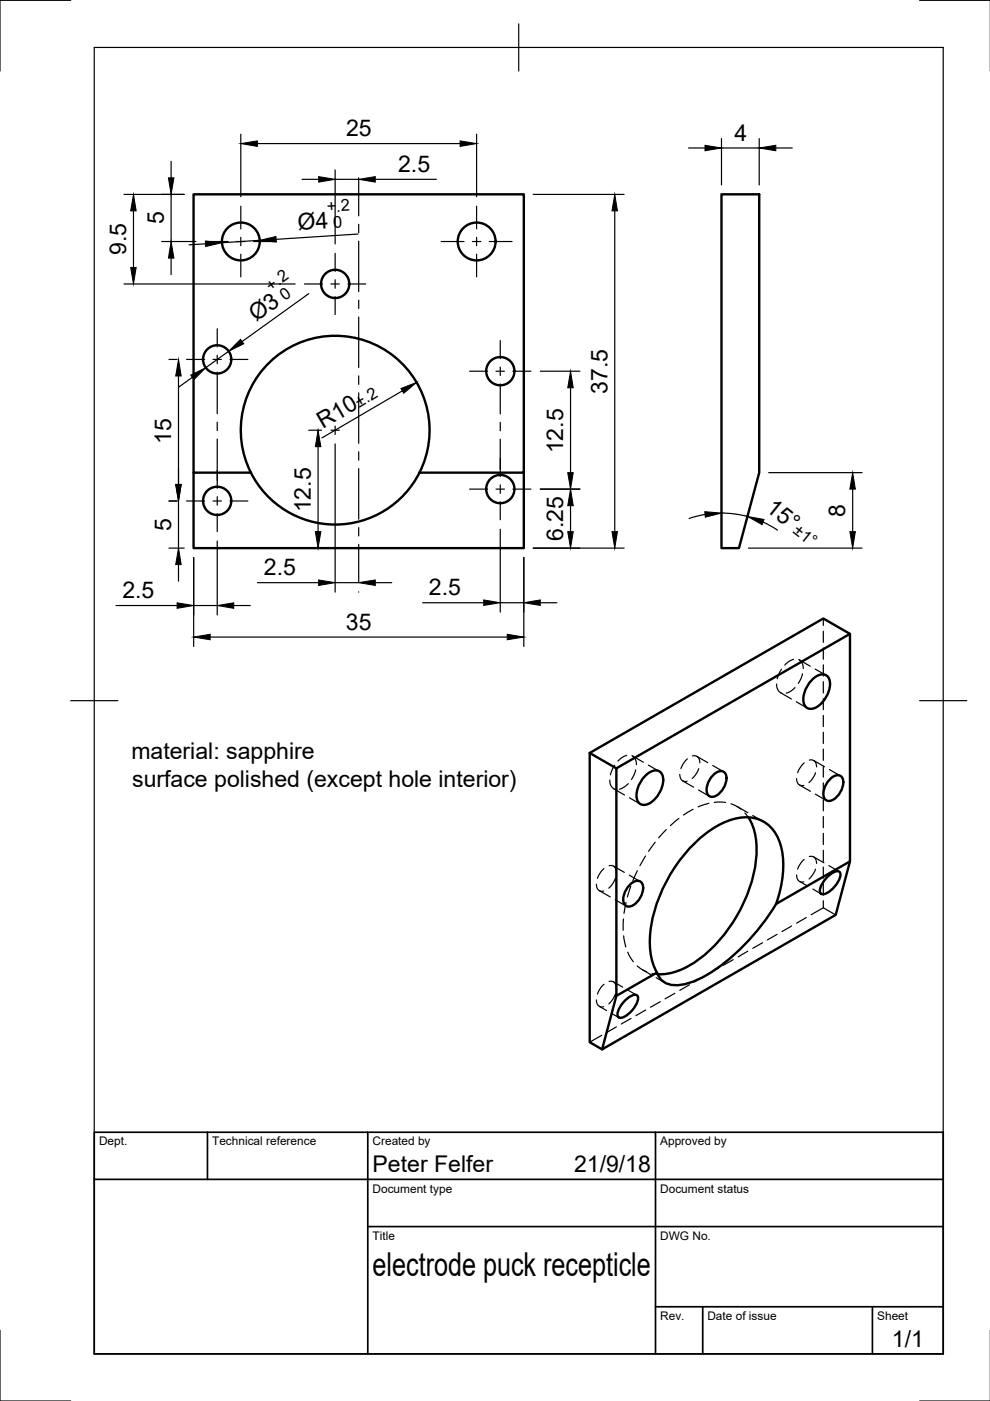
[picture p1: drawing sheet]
<svg xmlns="http://www.w3.org/2000/svg" width="210mm" height="297mm" viewBox="0 0 210 297" stroke-linecap="round" stroke-linejoin="round" font-family="sans-serif">
<!-- layer: Visible -->
<g fill="none" stroke="#000" stroke-width=".51">
<path d="M153 41.2h8v59l-4.3 16h-3.7zM41 100.2v16h70.1v-16M53.2 100.2h-12.2v-59h70.1v59h-22.2M53.2 100.2a20 20 0 0 0 17.9 11 20 20 0 0 0 17.8-11M88.9 100.2a20 20 0 0 0-17.8-29 20 20 0 0 0-17.9 29M180.2 134.4l-5.6-3.3-49.6 28.5 5.7 3.3M125 159.6v61.4l2.7 1.5M172.1 144.3a2.54 2.54 0 0 1 3.3-1 3.5 3.5 0 0 1 .1 3.8 5.1 5.1 0 0 1-3.6 3.2 1.67 1.67 0 0 1-1.6-2 6.3 6.3 0 0 1 1.8-4zM136.7 164.6a2.54 2.54 0 0 1 3.3-.9 3.5 3.5 0 0 1 .1 3.8 5.1 5.1 0 0 1-3.6 3.2 1.67 1.67 0 0 1-1.6-2.1 6.3 6.3 0 0 1 1.8-4zM151 164.6a2.29 2.29 0 0 1 2.4-1 2.54 2.54 0 0 1 .2 3.2 3.4 3.4 0 0 1-2.7 2.1 1.47 1.47 0 0 1-1-2.1 5 5 0 0 1 1.1-2.2zM158.7 173.3a14.6 14.6 0 0 1 1.5 10 31.8 31.8 0 0 1-13.7 21.3 12.6 12.6 0 0 1-7.1 2M175.8 165.4a2.29 2.29 0 0 1 2.4-.9 2.54 2.54 0 0 1 .1 3.2 3.4 3.4 0 0 1-2.7 2.1 1.47 1.47 0 0 1-1-2.1 5 5 0 0 1 1.2-2.3z"/>
<path d="M133.3 187.8a2.29 2.29 0 0 1 2.4-.9 2.54 2.54 0 0 1 .2 3.2 3.4 3.4 0 0 1-2.7 2.1 1.47 1.47 0 0 1-1-2.1 5 5 0 0 1 1.1-2.3zM164.5 191.7l15.7-9.1v-48.2l-49.5 28.5v48.2l8.6-4.9M164.6 191.6a43.7 43.7 0 0 1-16.1 15.8 9.4 9.4 0 0 1-7.1 1.1 3.7 3.7 0 0 1-2.1-2.3M164.6 191.6a20.5 20.5 0 0 0 .6-13.3 7.4 7.4 0 0 0-8.9-4.8 22.1 22.1 0 0 0-12.2 8.9 29.3 29.3 0 0 0-6.3 18.9 11.8 11.8 0 0 0 1.5 4.9M175.6 185.7a2.43 2.43 0 0 1 2.4-.9 1.64 1.64 0 0 1-.2 1.9 5.2 5.2 0 0 1-3.4 2.9l-.4-.1a1.64 1.64 0 0 1 .2-1.9zM180.2 182.6l-3 11.4-49.5 28.5 3-11.4M132.7 212a2.43 2.43 0 0 1 2.4-1 1.64 1.64 0 0 1-.2 1.9 5.2 5.2 0 0 1-3.4 2.9l-.4-.1a1.64 1.64 0 0 1 .2-1.9z"/>
<circle cx="51.1" cy="51.2" r="4"/>
<circle cx="101.1" cy="51.2" r="4"/>
<circle cx="46" cy="76.2" r="3"/>
<circle cx="71.1" cy="60.2" r="3"/>
<circle cx="106.1" cy="78.7" r="3"/>
<circle cx="46" cy="106.2" r="3"/>
<circle cx="106.1" cy="103.7" r="3"/>
</g>
<!-- layer: Hidden -->
<g fill="none" stroke="#000" stroke-width=".25">
<path d="M168.3 139.8l-.8 .3-1.1 .9M169.4 139.9l.7 .7 .2 1.1M169.5 139.9l2.3 1.4M174.6 131.1v1.5M174.6 133.8v2.4M174.6 137.4v2.4M164.7 145l.2 1.2 .7 .7M165.5 146.9l2.3 1.3M165.7 141.9l-.9 2M168.6 145.8l-.7 .6-1.2 .6M168.8 148.8l2.3 1.3M170.2 142.9l-.3 .9-.7 1.1"/>
<path d="M172.8 141.8l2.3 1.4M174.6 141v2.3M174.6 144.5v2.4M174.6 148.1v2.4M174.6 151.7v2.4M174.6 155.2v2.4M174.6 158.8v2.4M129.3 165.4l.2 1.2 .7 .7M130.1 167.2l2.3 1.4M130.3 162.2l-.9 2.1M132.9 160.2l-.8 .3-1.1 .9M133.2 166.1l-.7 .7-1.2 .6"/>
<path d="M133.5 169.1l2.3 1.4M134 160.2l.7 .7 .2 1.2M134.1 160.3l2.3 1.3M134.8 163.2l-.3 1-.6 1.1M137.5 162.2l2.3 1.3M138.9 178.6l-1.4 1.9M141.3 175.9l-1.6 1.7M143.9 173.5l-1.8 1.6M144.1 164.2a1.25 1.25 0 0 0 1.6 1.5M144.8 165.6l2.3 1.3M145.7 160.9l-.6 .7-.7 1.4M146.8 160.3a1.23 1.23 0 0 1 1.6 1.4"/>
<path d="M146.9 171.6l-2 1.2M147.7 160.4l2.4 1.3M148.1 167.5l2.3 1.3M148.1 163l-.4 .9-.9 1.1M150.3 170.3l-2.3 .8M151.1 162.3l2.3 1.3M151.4 170.1h2.4M155 170.4l.9 .4 1.2 .7M156.2 171l2.4 1.3M157.9 172.4l.8 .9M159.6 172.9l2.3 1.3M168.9 165.1a1.23 1.23 0 0 0 1.5 1.4"/>
<path d="M169.5 166.4l2.3 1.4M170.5 161.8l-.9 1.1-.5 .9M171.6 161.1a1.23 1.23 0 0 1 1.5 1.5M172.5 161.2l2.3 1.4M172.9 168.4l2.3 1.3M172.9 163.8l-.5 1-.9 1.1M174.6 162.4v2.4M174.6 166v2.3M174.6 169.6v2.3M174.6 173.1v2.4M174.6 176.7v2.4M175.9 163.2l2.3 1.3"/>
<path d="M126.4 187.5a1.23 1.23 0 0 0 1.6 1.4M127.1 188.8l2.3 1.4M128.1 184.2l-1 1.1-.4 .9M129.1 183.5a1.23 1.23 0 0 1 1.6 1.5M130.1 183.6l2.3 1.4M130.4 190.8l2.3 1.3M130.5 186.2l-.5 1-.9 1.1M132.2 194.8l-.1 2.4M132.2 198.4l.5 2.4M132.7 191.3l-.4 2.4M133.4 185.6l2.3 1.3M133.7 187.9l-.7 2.3"/>
<path d="M135.1 184.6l-.9 2.2M136.9 181.5l-1.2 2M161.7 199.9l-2.1 1.2M164.8 198.1l-2.1 1.2M167.9 196.3l-2.1 1.2M168.9 185.5a1.23 1.23 0 0 0 1.5 1.5M169.5 186.9l1.8 1M170.5 182.2l-.6 .7-.8 1.4M171 194.5l-2.1 1.2M171.6 181.6a1.23 1.23 0 0 1 1.5 1.5M172.3 188.5l1.8 1M172.5 181.7l2.2 1.2"/>
<path d="M172.9 184.3l-.5 1-.9 1.1M174.6 191v1.5l2.6 1.5M174.6 192.5l-2.6 1.4M174.6 180.3v2.3M174.6 183.8v2.4M174.6 187.4v2.4M175.7 183.5l2.2 1.3M126.4 212a1.23 1.23 0 0 0 1.6 1.5M127.1 213.4l1.5 .9M127.6 219.5l-2.6 1.5M128.1 208.7l-.7 .7-.7 1.4M129.1 208.1a1.23 1.23 0 0 1 1.6 1.4"/>
<path d="M129.6 214.8l1.6 .9M130.1 208.2l1.9 1.1M130.5 210.8l-.5 .9-.9 1.1M130.7 217.7l-2.1 1.2M133.1 209.9l1.9 1.1M133.1 201.9l1.2 2M133.8 215.9l-2.1 1.2M135.1 204.8l2 1.2M136.3 205.6l1.8 1.1M136.9 214.2l-2.1 1.1M138.2 206.4l1.2 .2M139.1 207.3l1.8 1.1"/>
<path d="M140 212.4l-2.1 1.2M143.1 210.6l-2.1 1.2M146.2 208.8l-2.1 1.2M149.3 207l-2.1 1.2M152.4 205.2l-2.1 1.2M155.5 203.5l-2.1 1.1M158.6 201.7l-2.1 1.2"/>
</g>
<!-- layer: TitleBlock -->
<path d="M20 240.1h180v46.9h-180zM20 250h180M44 240.1v9.9M78 240.1v46.9M139 240.1v46.9M78 260.1h122M139 277.1h61M149 277.1v9.9M185 277.1v9.9" fill="none" stroke="#000" stroke-width=".36"/>
<!-- layer: Border -->
<path d="M15 .1h-15v15M20 10.1h180v276.9h-180zM110 5.1v10M195 .1h15M15 148.6h10M195 148.6h10M0 282.1v14.9h15M195 297h15" fill="none" stroke="#000" stroke-width=".25"/>
<!-- layer: FD_Dimensions -->
<g fill="none" stroke="#000" stroke-width=".25">
<path d="M36.3 34.2v3.5M51.1 28.5v13.2M54.6 30.4h43M64.1 38h3.5M71.1 36v15.7M71.1 38h5M79.6 38h12.9M101 28.5v13.2M146 31.4h3.5M153 29.4v9.8M153 31.4h8M161 29.4v9.8"/>
<path d="M164.5 31.4h3.5M26.3 41.2h12.8M28.3 44.7v12M34.3 51.2h7.3M36.3 41.2v10M36.3 54.7v3.5M43.6 51.7l-3.5 .2M55.1 51l-8 .5M75.9 49.6l-17.4 1.1M113.1 41.2h19.2M130.3 44.7v68M26.3 60.2h36.3"/>
<path d="M35.8 76.2h1.7M37.8 79.7v23M40.8 80l-2.9 2M48.5 74.5l-4.9 3.5M65.5 62.3l-14.2 10.1M114.6 78.7h8.4M65.4 91.2h2.8M67.4 94.7v18M71.1 94.1v31.4M85.3 82.9l-17 9.9M121 82.2v18M35.8 116.2h3.3"/>
<path d="M35.8 106.2h1.7M37.8 106.2v10M37.8 119.7v3.5M41.1 118.2v18.9M46.1 114.7v15.7M106.1 112.2v17.6M111.1 118.2v18.9M113.1 116.2h19.2M114.6 103.7h8.4M121 107.2v5.5M149.5 109.1l-3.4 .8M153 108.8a21.3 21.3 0 0 1 5.5 .7"/>
<path d="M158.7 116.2h24.1M161.8 110.7l3 1.7M163 100.2h19.8M180.8 103.7v9M24.6 128.4h12.9M41.1 128.4h5M44.6 135.1h62.9M49.6 128.4h3.5M54.6 123.5h13M71.1 123.5h5M76.1 125.5h.1M79.6 123.5h3.5"/>
<path d="M89.6 127.8h13M106.1 127.8h5M114.6 127.8h3.5"/>
</g>
<g fill="#000" stroke="#000" stroke-width=".21">
<path d="M35.7 37.7h1.2l-.6 3.5zM51.1 30.4l3.5-.5v1.1zM67.6 37.5l3.5 .5-3.5 .6zM76.1 38l3.5-.5v1.1zM97.6 29.9l3.4 .5-3.4 .6zM149.5 30.8l3.5 .6-3.5 .6zM161 31.4l3.5-.6v1.2zM27.7 56.7h1.2l-.6 3.5zM28.3 41.2l.6 3.5h-1.2zM36.3 51.2l.6 3.5h-1.2zM43.5 51.1l3.6 .4-3.5 .8zM55.1 51l3.4-.8 .1 1.1z"/>
<path d="M130.3 41.2l.6 3.5h-1.1zM37.8 76.2l.6 3.5h-1.1zM40.4 79.5l3.2-1.5-2.5 2.5zM51 72l.7 .9-3.2 1.6zM67.4 91.2l.6 3.5h-1.1zM85 82.4l3.3-1.3-2.7 2.3zM121 78.7l.5 3.5h-1.1zM37.3 102.7h1.1l-.6 3.5zM37.8 116.2l.6 3.5h-1.1zM66.9 112.7h1.1l-.6 3.5zM120.4 100.2h1.1l-.5 3.5zM120.4 112.7h1.1l-.5 3.5z"/>
<path d="M121 103.7l.5 3.5h-1.1zM129.8 112.7h1.1l-.6 3.5zM149.4 108.5l3.6 .3-3.5 .9zM158.5 109.5l3.5 .6-.4 1.1zM180.2 112.7h1.2l-.6 3.5zM180.8 100.2l.6 3.5h-1.2zM37.5 127.8l3.6 .6-3.6 .6zM41.1 135.1l3.5-.6v1.1zM46.1 128.4l3.5-.6v1.2zM67.6 123l3.5 .5-3.5 .6zM76.1 123.5l3.5-.5v1.1zM102.6 127.2l3.5 .6-3.5 .6z"/>
<path d="M107.5 134.5l3.6 .6-3.6 .5zM111.1 127.8l3.5-.6v1.2z"/>
</g>
<!-- layer: Smart Centers -->
<g fill="none" stroke="#000" stroke-width=".25">
<path d="M76.1 37.7v8.1M43.6 51.2h4.8M50.2 51.2h1.7M51.1 43.7v4.8M51.1 50.3v1.8M51.1 53.9v4.8M53.7 51.2h4.9M71.1 53.7v3.8M71.1 59.3v1.8M76.1 47.6v1.7M76.1 51.1v10.8M93.6 51.2h4.8"/>
<path d="M100.2 51.2h1.8M101 43.7v4.8M101 50.3v1.8M101 53.9v4.8M103.7 51.2h4.9M39.6 76.2h3.8M45.2 76.2h1.7M46.1 69.7v3.8M46.1 75.3v1.8M46.1 78.9v8.8M48.7 76.2h3.9M64.6 60.2h3.8"/>
<path d="M70.2 60.2h1.7M71.1 62.9v3.8M73.7 60.2h3.9M76.1 63.6v1.8M76.1 67.2v10.7M76.1 79.7v1.8M99.6 78.7h3.8M105.2 78.7h1.8M106.1 72.2v3.8M106.1 77.8v1.8M108.7 78.7h3.9M46.1 89.5v1.8"/>
<path d="M46.1 93.1v10.4M70.2 91.2h1.7M71.1 90.3v1.8M76.1 83.3v10.7M76.1 95.8v1.8M76.1 99.3v10.8M106.1 81.4v6.4M106.1 89.5v1.8M106.1 93.1v7.9M39.6 106.2h3.8M45.2 106.2h1.7M46.1 105.3v1.8"/>
<path d="M46.1 108.9v3.8M48.7 106.2h3.9M76.1 111.9v1.7M76.1 115.4v8.1M99.6 103.7h3.8M105.2 103.7h1.8M106.1 102.8v1.8M106.1 106.4v3.8M108.7 103.7h3.9"/>
</g>
<text font-size="7" x="79" y="270.6">electrode puck recepticle</text>
<g font-size="4.9">
<text x="73.4" y="28.9">25</text>
<text x="155.7" y="29.9">4</text>
<text x="84.4" y="36.5">2.5</text>
<text x="34.7" y="47.6" transform="rotate(-90 34.7 47.6)">5</text>
<text x="63.2" y="48.8" transform="rotate(-4 63.2 48.8)">Ø4</text>
<text x="26.7" y="54.1" transform="rotate(-90 26.7 54.1)">9.5</text>
<text x="54.3" y="68.3" transform="rotate(-36 54.3 68.3)">Ø3</text>
<text x="128.8" y="83.5" transform="rotate(-90 128.8 83.5)">37.5</text>
<text x="36.3" y="94.1" transform="rotate(-90 36.3 94.1)">15</text>
<text x="68.5" y="90.9" transform="rotate(-30 68.5 90.9)">R10</text>
<text x="119.4" y="96.1" transform="rotate(-90 119.4 96.1)">12.5</text>
<text x="36.3" y="112.6" transform="rotate(-90 36.3 112.6)">5</text>
<text x="65.9" y="108.6" transform="rotate(-90 65.9 108.6)">12.5</text>
<text x="162.2" y="108.2" transform="rotate(39 162.2 108.2)">15°</text>
<text x="179.2" y="109.6" transform="rotate(-90 179.2 109.6)">8</text>
<text x="119.4" y="114.7" transform="rotate(-90 119.4 114.7)">6.25</text>
<text x="55.9" y="122">2.5</text>
<text x="26" y="126.8">2.5</text>
<text x="91" y="126.2">2.5</text>
<text x="73.3" y="133.5">35</text>
<text x="27.9" y="160.9">material: sapphire</text>
<text x="28" y="166.8">surface polished (except hole interior)</text>
<text x="79" y="248.5">Peter Felfer</text>
<text x="121.7" y="248.5">21/9/18</text>
<text x="189.1" y="285.7">1/1</text>
</g>
<g font-size="3.5">
<text x="69.3" y="45" transform="rotate(-4 69.3 45)">+.2</text>
<text x="70.7" y="48.3" transform="rotate(-4 70.7 48.3)">0</text>
<text x="57.4" y="61.8" transform="rotate(-36 57.4 61.8)">+.2</text>
<text x="60.4" y="63.9" transform="rotate(-36 60.4 63.9)">0</text>
<text x="76.2" y="86.4" transform="rotate(-30 76.2 86.4)">±.2</text>
<text x="168" y="112.8" transform="rotate(39 168 112.8)">±1°</text>
</g>
<g font-size="2.5">
<text x="21" y="242.9">Dept.</text>
<text x="45" y="242.9">Technical reference</text>
<text x="79" y="242.9">Created by</text>
<text x="140" y="242.9">Approved by</text>
<text x="79" y="252.8">Document type</text>
<text x="140" y="252.8">Document status</text>
<text x="79" y="262.9">Title</text>
<text x="140" y="262.9">DWG No.</text>
<text x="140" y="279.9">Rev.</text>
<text x="150" y="279.9">Date of issue</text>
<text x="186" y="279.9">Sheet</text>
</g>
</svg>
